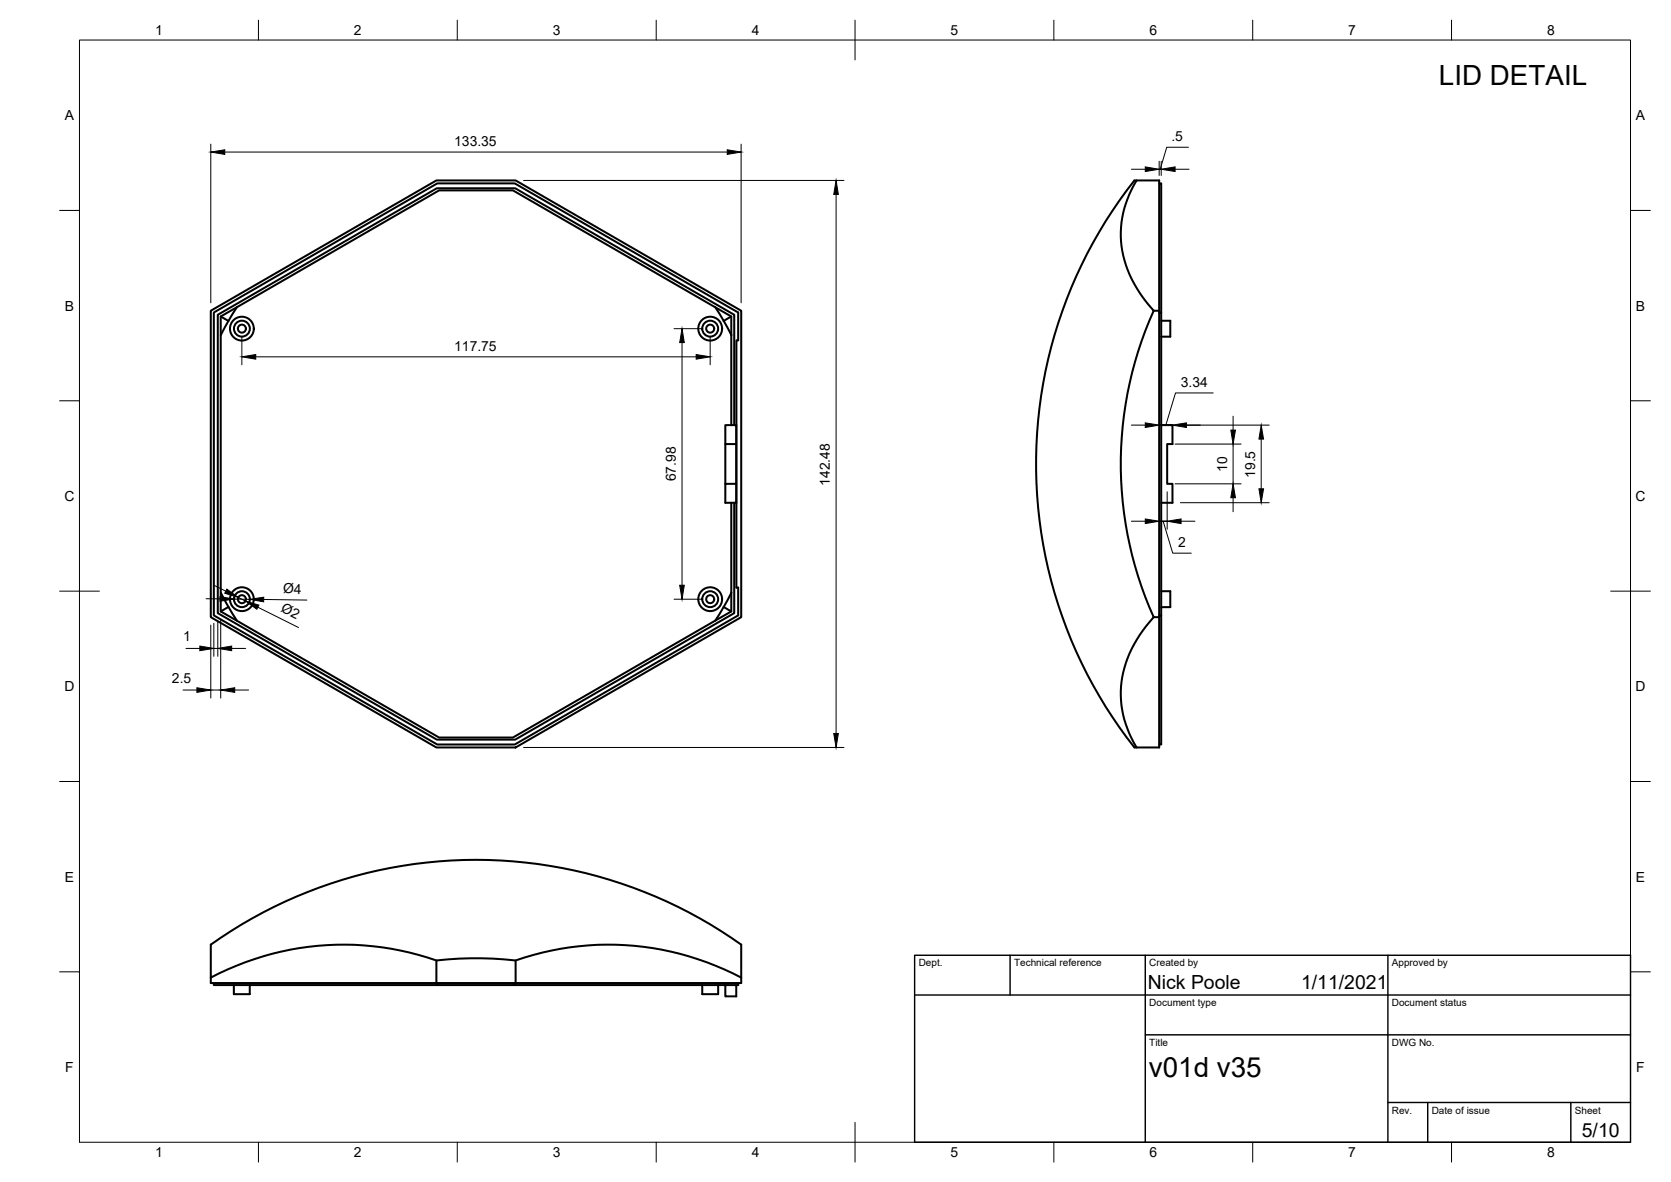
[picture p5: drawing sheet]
<svg xmlns="http://www.w3.org/2000/svg" width="420mm" height="297mm" viewBox="0 0 420 297" stroke-linecap="round" stroke-linejoin="round" font-family="sans-serif">
<!-- layer: Visible -->
<g fill="none" stroke="#000" stroke-width=".51">
<path d="M285.2 45.3h.6a25.2 25.2 0 0 0 1.6 29.5l2.7 3.3a93.6 93.6 0 0 0 0 77 27.8 27.8 0 0 0-8.1 22.2 27.2 27.2 0 0 0 3.8 10.5h-.4a114.7 114.7 0 0 1-.2-142.5zM285.8 45.3h5.7v142.5h-5.7M291.5 46.1h.5v32.4M53 78.1l56.7-32.8h19.9l56.8 32.8v77l-56.8 32.7h-19.9l-56.7-32.7zM53.8 78.5l56.1-32.4h19.5l56.2 32.4v7h-.4v62.2h.4v7l-56.2 32.4h-19.5l-56.1-32.4zM55.5 79.5l1.9 1.2M59.6 77.2l-2.2 3.4M179.8 77.2l4.1 7M183.9 79.5l-2 1.2M290.1 78.1h1.4M291.5 78.5h.5v76.2M57.4 80.6l-1.9 3.6"/>
<path d="M183.9 84.2v-4.7l-54.9-31.7h-18.6l-54.9 31.7v74.2l54.9 31.6h18.6l54.9-31.6v-4.7M183.9 84.2v22.6M292 80.6h2.3v4h-2.3M182.4 111.6v-4.8h2.7v19.6h-2.7v-4.8h2.7M184.6 106.8v-27.7l-55.1-31.8h-19.7l-55 31.8v75l55 31.8h19.7l55.1-31.8v-27.7M185.1 111.6h-2.7v10M292 106.8h2.8v4.8h-1.3v10h1.3v4.8h-2.8M183.9 126.4v22.6M55.5 153.7l1.9-1.2 2.2 3.5M55.5 149l1.9 3.5M181.9 152.5l2 1.2M182 152.5l-2.2 3.5"/>
<path d="M183.9 149l-1.9 3.5M290.1 155.1h1.4M291.5 154.7h.5v32.4h-.5M292 148.6h2.3v4h-2.3M53 245.7v1.3h133.4v-9.6a114.8 114.8 0 0 0-133.4 0v8.3a71.1 71.1 0 0 1 56.7-4.3 88.5 88.5 0 0 1 19.9 0 71.2 71.2 0 0 1 56.8 4.3M53.8 247v.6h56.1v-.6M58.8 247.6v2.2h4v-2.2M109.7 241.4v5.6M129.4 247v.6h-19.5M129.6 241.4v5.6M176.6 247.6v2.2h4v-2.2M182.4 247.6v2.8h2.7v-2.8"/>
<path d="M185.6 247v.6h-56.2"/>
<circle cx="60.8" cy="82.6" r="3"/>
<circle cx="60.8" cy="82.6" r="1.01"/>
<circle cx="60.8" cy="82.6" r="2"/>
<circle cx="178.6" cy="82.6" r="3"/>
<circle cx="178.6" cy="82.6" r="1.01"/>
<circle cx="178.6" cy="82.6" r="2"/>
<circle cx="60.8" cy="150.6" r="3"/>
<circle cx="60.8" cy="150.6" r="1.01"/>
<circle cx="60.8" cy="150.6" r="2"/>
<circle cx="178.6" cy="150.6" r="3"/>
<circle cx="178.6" cy="150.6" r="1.01"/>
<circle cx="178.6" cy="150.6" r="2"/>
</g>
<!-- layer: Border -->
<g fill="none" stroke="#000" stroke-width=".25">
<path d="M20 10.1h390v276.9h-390zM65 5.1v5M115 5.1v5M165 5.1v5M215 5.1v10M265 5.1v5M315 5.1v5M365 5.1v5M15 52.9h5M410 52.9h5M15 100.7h5M410 100.7h5"/>
<path d="M15 148.6h10M405 148.6h10M15 196.4h5M410 196.4h5M15 244.2h5M410 244.2h5M65 287v5M115 287v5M165 287v5M215 282.1v9.9M265 287v5M315 287v5"/>
<path d="M365 287v5"/>
</g>
<!-- layer: TitleBlock -->
<path d="M230 240.1h180v46.9h-180zM230 250h180M254 240.1v9.9M288 240.1v46.9M349 240.1v46.9M288 260.1h122M349 277.1h61M359 277.1v9.9M395 277.1v9.9" fill="none" stroke="#000" stroke-width=".36"/>
<!-- layer: Dimensions -->
<g fill="none" stroke="#000" stroke-width=".25">
<path d="M53 36.2v39.9M56.5 38.2h126.4M186.4 36.2v39.9M298.8 37h-5.4l-1.7 5.5M131.6 45.3h80.6M210.2 48.9v135.4M284.5 42.5h3.5M291.5 42.5h.5h-.5M291.5 40.5v3.6M292 40.5v3.6M295.5 42.5h3.5M60.8 84.6v7.1"/>
<path d="M64.3 89.7h110.7M169.5 82.6h7.1M171.5 86.1v61M178.6 84.6v7.1M305.1 98.7h-9.5l-2.5 8.1M284.5 106.8h3.5M291.5 106.8h3.3h-3.3M295.5 111.6h16.6M296.8 106.8h22.3M310 104.6v3.5M310 111.6v10M317.1 110.3v12.5"/>
<path d="M284.5 131h3.5M291.5 131h2h-2M292.5 131l2.4 8h4.6M293.5 123.6v9.4M295.5 121.6h16.6M296.8 126.3h22.3M297 131h3.5M310 125.1v3.5M51.8 150.5h3.5M53 157.1v18.3M53.7 147l3.1 1.6M53.8 156.6v8.3"/>
<path d="M54.8 156.1v8.8M55.5 155.6v19.8M58.8 150.5l4 .1M59.9 150.1l1.8 .9M64.8 152.6l10.3 5.1M66.3 150.7l10.9 .1M169.5 150.6h7.1M46 173.4h3.5M46.8 162.9h3.4M53 173.4h2.5M53.8 162.9h1M58.3 162.9h3.5"/>
<path d="M59 173.4h3.5M131.6 187.8h80.6"/>
</g>
<g fill="#000" stroke="#000" stroke-width=".25">
<path d="M53 38.2l3.5-.6v1.2zM182.9 37.6l3.5 .6-3.5 .6zM210.2 45.3l.6 3.6h-1.2zM288 41.9l3.5 .6-3.5 .6zM292 42.5l3.5-.6v1.2zM60.8 89.7l3.5-.6v1.2zM171.5 82.6l.6 3.5h-1.2zM175 89.1l3.6 .6-3.6 .6zM288 106.3l3.5 .5-3.5 .6zM294.8 106.8l3.5-.5v1.1zM309.5 108.1h1.1l-.6 3.5zM317.1 106.8l.6 3.5h-1.2z"/>
<path d="M288 130.4l3.5 .6-3.5 .6zM293.5 131l3.5-.6v1.2zM310 121.6l.6 3.5h-1.1zM316.5 122.8h1.2l-.6 3.5zM55.3 149.9l3.5 .6-3.5 .6zM57 148l2.9 2.1-3.4-1zM61.7 151l3.4 1.1-.5 1zM62.8 150.6l3.5-.5v1.1zM170.9 147.1h1.2l-.6 3.5zM49.5 172.8l3.5 .6-3.5 .6zM50.2 162.4l3.6 .5-3.6 .6zM54.8 162.9l3.5-.5v1.1z"/>
<path d="M55.5 173.4l3.5-.6v1.2zM209.6 184.3h1.2l-.6 3.5z"/>
</g>
<g font-size="7">
<text x="361.8" y="21.4">LID DETAIL</text>
<text x="288.9" y="270.6">v01d v35</text>
</g>
<g font-size="4.9">
<text x="288.6" y="248.5">Nick Poole</text>
<text x="327.1" y="248.6">1/11/2021</text>
<text x="397.7" y="285.8">5/10</text>
</g>
<g font-size="3.5">
<text x="39" y="8.8">1</text>
<text x="89" y="8.8">2</text>
<text x="139" y="8.8">3</text>
<text x="189" y="8.8">4</text>
<text x="239" y="8.8">5</text>
<text x="289" y="8.8">6</text>
<text x="339" y="8.8">7</text>
<text x="389" y="8.8">8</text>
<text x="16.3" y="30.2">A</text>
<text x="294.6" y="35.5">.5</text>
<text x="411.3" y="30.2">A</text>
<text x="114.2" y="36.7">133.35</text>
<text x="16.3" y="78">B</text>
<text x="411.3" y="78">B</text>
<text x="114.2" y="88.1">117.75</text>
<text x="296.9" y="97.2">3.34</text>
<text x="308.5" y="118.6" transform="rotate(-90 308.5 118.6)">10</text>
<text x="16.2" y="125.9">C</text>
<text x="169.9" y="121" transform="rotate(-90 169.9 121)">67.98</text>
<text x="208.7" y="122.1" transform="rotate(-90 208.7 122.1)">142.48</text>
<text x="315.6" y="120.1" transform="rotate(-90 315.6 120.1)">19.5</text>
<text x="411.2" y="125.9">C</text>
<text x="296.3" y="137.5">2</text>
<text x="71.2" y="149.1" transform="rotate(1 71.2 149.1)">Ø4</text>
<text x="70.4" y="153.6" transform="rotate(27 70.4 153.6)">Ø2</text>
<text x="46.1" y="161.2">1</text>
<text x="16.2" y="173.7">D</text>
<text x="43.2" y="171.6">2.5</text>
<text x="411.2" y="173.7">D</text>
<text x="16.3" y="221.6">E</text>
<text x="411.3" y="221.6">E</text>
<text x="16.4" y="269.4">F</text>
<text x="411.4" y="269.4">F</text>
<text x="39" y="290.8">1</text>
<text x="89" y="290.8">2</text>
<text x="139" y="290.8">3</text>
<text x="189" y="290.8">4</text>
<text x="239" y="290.8">5</text>
<text x="289" y="290.8">6</text>
<text x="339" y="290.8">7</text>
<text x="389" y="290.8">8</text>
</g>
<g font-size="2.5">
<text x="231" y="242.9">Dept.</text>
<text x="255" y="242.9">Technical reference</text>
<text x="289" y="242.9">Created by</text>
<text x="350" y="242.9">Approved by</text>
<text x="289" y="252.8">Document type</text>
<text x="350" y="252.8">Document status</text>
<text x="289" y="262.9">Title</text>
<text x="350" y="262.9">DWG No.</text>
<text x="350" y="279.9">Rev.</text>
<text x="360" y="279.9">Date of issue</text>
<text x="396" y="279.9">Sheet</text>
</g>
</svg>
